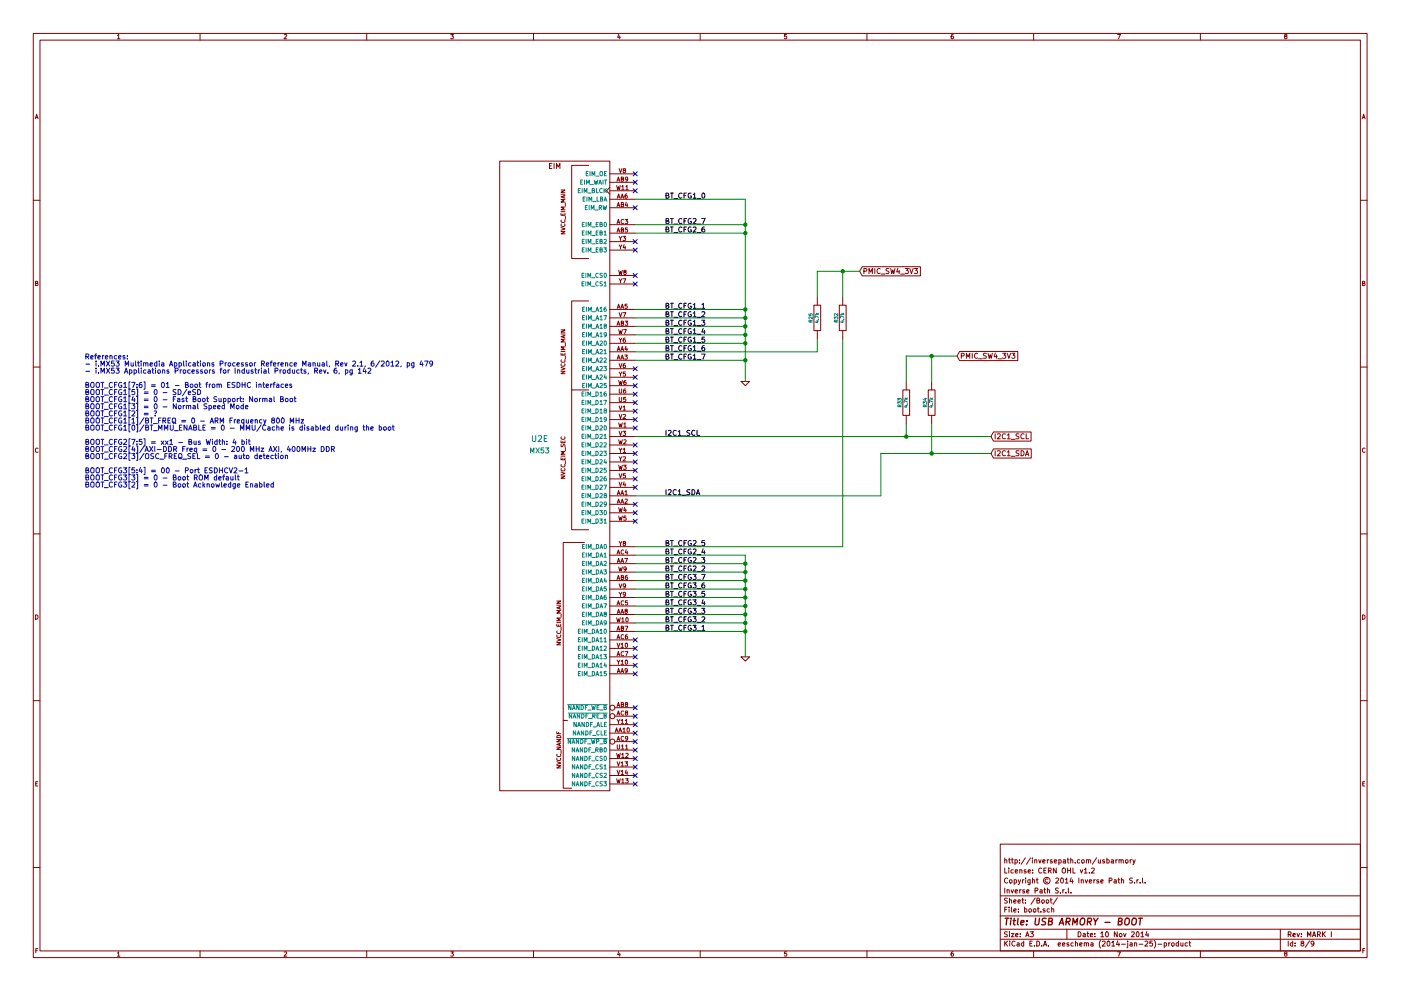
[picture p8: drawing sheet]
EESchema Schematic File Version 2
LIBS:power
LIBS:device
LIBS:transistors
LIBS:conn
LIBS:linear
LIBS:regul
LIBS:74xx
LIBS:cmos4000
LIBS:adc-dac
LIBS:memory
LIBS:xilinx
LIBS:special
LIBS:microcontrollers
LIBS:dsp
LIBS:microchip
LIBS:analog_switches
LIBS:motorola
LIBS:texas
LIBS:intel
LIBS:audio
LIBS:interface
LIBS:digital-audio
LIBS:philips
LIBS:display
LIBS:cypress
LIBS:siliconi
LIBS:opto
LIBS:atmel
LIBS:contrib
LIBS:valves
LIBS:armory
LIBS:armory-cache
EELAYER 24 0
EELAYER END
$Descr A3 16535 11693
encoding utf-8
Sheet 8 9
Title "USB ARMORY - BOOT"
Date "10 Nov 2014"
Rev "MARK I"
Comp "Inverse Path S.r.l."
Comment1 "Copyright © 2014 Inverse Path S.r.l."
Comment2 "License: CERN OHL v1.2"
Comment3 "http://inversepath.com/usbarmory"
Comment4 ""
$EndDescr
$Comp
L MX53 U?
U 5 1
P 6550 5250
AR Path="/53834030/53C625CC" Ref="U?"  Part="5" 
AR Path="/53C623ED/53C625CC" Ref="U2"  Part="5" 
F 0 "U2" H 6370 5320 70  0000 C CNN
F 1 "MX53" H 6370 5180 60  0000 C CNN
F 2 "" H 6510 5290 60  0000 C CNN
F 3 "" H 6510 5290 60  0000 C CNN
	5    6550 5250
	1    0    0    -1  
$EndComp
NoConn ~ 7500 2050
NoConn ~ 7500 2150
NoConn ~ 7500 2250
NoConn ~ 7500 2450
NoConn ~ 7500 2850
NoConn ~ 7500 2950
NoConn ~ 7500 3250
NoConn ~ 7500 3350
NoConn ~ 7500 4350
NoConn ~ 7500 4450
NoConn ~ 7500 4550
NoConn ~ 7500 4650
NoConn ~ 7500 4750
NoConn ~ 7500 4850
NoConn ~ 7500 4950
NoConn ~ 7500 5050
NoConn ~ 7500 5250
NoConn ~ 7500 5350
NoConn ~ 7500 5450
NoConn ~ 7500 5550
NoConn ~ 7500 5650
NoConn ~ 7500 5750
NoConn ~ 7500 5950
NoConn ~ 7500 6050
NoConn ~ 7500 6150
NoConn ~ 7500 7550
NoConn ~ 7500 7650
NoConn ~ 7500 7750
NoConn ~ 7500 7850
NoConn ~ 7500 7950
NoConn ~ 7500 8350
NoConn ~ 7500 8450
NoConn ~ 7500 8550
NoConn ~ 7500 8650
NoConn ~ 7500 8750
NoConn ~ 7500 8850
NoConn ~ 7500 8950
NoConn ~ 7500 9050
NoConn ~ 7500 9150
NoConn ~ 7500 9250
Wire Wire Line
	7500 4250 8800 4250
Wire Wire Line
	7500 4150 9650 4150
Text Label 7850 4150 0    60   ~ 0
BT_CFG1_6
Text Label 7850 4250 0    60   ~ 0
BT_CFG1_7
Wire Wire Line
	7500 4050 8800 4050
Text Label 7850 4050 0    60   ~ 0
BT_CFG1_5
Text Notes 1000 5750 0    60   ~ 0
References:\n- i.MX53 Multimedia Applications Processor Reference Manual, Rev 2.1, 6/2012, pg 479\n- i.MX53 Applications Processors for Industrial Products, Rev. 6, pg 142\n\nBOOT_CFG1[7:6] = 01 - Boot from ESDHC interfaces\nBOOT_CFG1[5] = 0 - SD/eSD\nBOOT_CFG1[4] = 0 - Fast Boot Support: Normal Boot\nBOOT_CFG1[3] = 0 - Normal Speed Mode\nBOOT_CFG1[2] = ?\nBOOT_CFG1[1]/BT_FREQ = 0 - ARM Frequency 800 MHz\nBOOT_CFG1[0]/BT_MMU_ENABLE = 0 - MMU/Cache is disabled during the boot\n\nBOOT_CFG2[7:5] = xx1 - Bus Width: 4 bit\nBOOT_CFG2[4]/AXI-DDR Freq = 0 - 200 MHz AXI, 400MHz DDR\nBOOT_CFG2[3]/OSC_FREQ_SEL = 0 - auto detection\n\nBOOT_CFG3[5:4] = 00 - Port ESDHCV2-1\nBOOT_CFG3[3] = 0 - Boot ROM default\nBOOT_CFG3[2] = 0 - Boot Acknowledge Enabled\n
Wire Wire Line
	7500 3950 8800 3950
Wire Wire Line
	7500 3850 8800 3850
Text Label 7850 3950 0    60   ~ 0
BT_CFG1_4
Text Label 7850 3850 0    60   ~ 0
BT_CFG1_3
Wire Wire Line
	7500 3750 8800 3750
Text Label 7850 3750 0    60   ~ 0
BT_CFG1_2
Wire Wire Line
	7500 6750 8800 6750
Text Label 7850 6750 0    60   ~ 0
BT_CFG2_2
Wire Wire Line
	7500 6850 8800 6850
Text Label 7850 6850 0    60   ~ 0
BT_CFG3_7
Wire Wire Line
	7500 6950 8800 6950
Wire Wire Line
	7500 7050 8800 7050
Wire Wire Line
	7500 7150 8800 7150
Text Label 7850 6950 0    60   ~ 0
BT_CFG3_6
Text Label 7850 7050 0    60   ~ 0
BT_CFG3_5
Text Label 7850 7150 0    60   ~ 0
BT_CFG3_4
Wire Wire Line
	7500 7250 8800 7250
Text Label 7850 7250 0    60   ~ 0
BT_CFG3_3
Wire Wire Line
	7500 7350 8800 7350
Text Label 7850 7350 0    60   ~ 0
BT_CFG3_2
Wire Wire Line
	7500 7450 8800 7450
Text Label 7850 7450 0    60   ~ 0
BT_CFG3_1
Wire Wire Line
	7500 2650 8800 2650
Wire Wire Line
	7500 2750 8800 2750
Text Label 7850 2650 0    60   ~ 0
BT_CFG2_7
Text Label 7850 2750 0    60   ~ 0
BT_CFG2_6
Wire Wire Line
	7500 6450 9950 6450
Text Label 7850 6450 0    60   ~ 0
BT_CFG2_5
$Comp
L GND #PWR085
U 1 1
P 8800 4500
F 0 "#PWR085" H 8800 4500 30  0001 C CNN
F 1 "GND" H 8800 4430 30  0001 C CNN
F 2 "" H 8800 4500 60  0000 C CNN
F 3 "" H 8800 4500 60  0000 C CNN
	1    8800 4500
	1    0    0    -1  
$EndComp
Wire Wire Line
	8800 2350 8800 4500
Connection ~ 8800 4250
Connection ~ 8800 4050
Text GLabel 10150 3200 2    60   Input ~ 0
PMIC_SW4_3V3
$Comp
L R R25
U 1 1
P 9650 3750
F 0 "R25" V 9730 3750 40  0000 C CNN
F 1 "4.7k" V 9657 3751 40  0000 C CNN
F 2 "SM0201" V 9580 3750 30  0001 C CNN
F 3 "~" H 9650 3750 30  0000 C CNN
F 4 "Vishay Draloric" V 9650 3750 60  0001 C CNN "Mfg"
F 5 "CRCW02014K70FNED" V 9650 3750 60  0001 C CNN "Mfg PN"
F 6 "1%, 50mW" V 9650 3750 60  0001 C CNN "Desc"
F 7 "Farnell" V 9650 3750 60  0001 C CNN "Supplier"
F 8 "2140150" V 9650 3750 60  0001 C CNN "Supplier PN"
	1    9650 3750
	-1   0    0    1   
$EndComp
Wire Wire Line
	10150 3200 9650 3200
Wire Wire Line
	9650 3200 9650 3500
Connection ~ 8800 3950
Connection ~ 8800 3850
Connection ~ 8800 2750
$Comp
L R R32
U 1 1
P 9950 3750
F 0 "R32" V 10030 3750 40  0000 C CNN
F 1 "4.7k" V 9957 3751 40  0000 C CNN
F 2 "SM0201" V 9880 3750 30  0001 C CNN
F 3 "~" H 9950 3750 30  0000 C CNN
F 4 "Vishay Draloric" V 9950 3750 60  0001 C CNN "Mfg"
F 5 "CRCW02014K70FNED" V 9950 3750 60  0001 C CNN "Mfg PN"
F 6 "1%, 50mW" V 9950 3750 60  0001 C CNN "Desc"
F 7 "Farnell" V 9950 3750 60  0001 C CNN "Supplier"
F 8 "2140150" V 9950 3750 60  0001 C CNN "Supplier PN"
	1    9950 3750
	-1   0    0    1   
$EndComp
Wire Wire Line
	9650 4150 9650 4000
Wire Wire Line
	9950 6450 9950 4000
Wire Wire Line
	9950 3500 9950 3200
Connection ~ 9950 3200
$Comp
L GND #PWR086
U 1 1
P 8800 7750
F 0 "#PWR086" H 8800 7750 30  0001 C CNN
F 1 "GND" H 8800 7680 30  0001 C CNN
F 2 "" H 8800 7750 60  0000 C CNN
F 3 "" H 8800 7750 60  0000 C CNN
	1    8800 7750
	1    0    0    -1  
$EndComp
Wire Wire Line
	8800 6550 8800 7750
Connection ~ 8800 7150
Connection ~ 8800 7250
Connection ~ 8800 7350
Wire Wire Line
	7500 3650 8800 3650
Text Label 7850 3650 0    60   ~ 0
BT_CFG1_1
Wire Wire Line
	7500 2350 8800 2350
Text Label 7850 2350 0    60   ~ 0
BT_CFG1_0
Connection ~ 8800 2650
Connection ~ 8800 3650
Wire Wire Line
	7500 6550 8800 6550
Text Label 7850 6550 0    60   ~ 0
BT_CFG2_4
Wire Wire Line
	7500 6650 8800 6650
Text Label 7850 6650 0    60   ~ 0
BT_CFG2_3
Connection ~ 8800 3750
Connection ~ 8800 7050
Connection ~ 8800 6650
Connection ~ 8800 6750
Connection ~ 8800 6850
Connection ~ 8800 6950
Connection ~ 8800 7450
Text GLabel 11700 5150 2    60   Input ~ 0
I2C1_SCL
Text GLabel 11700 5350 2    60   Input ~ 0
I2C1_SDA
Wire Wire Line
	7500 5150 11700 5150
Wire Wire Line
	7500 5850 10400 5850
Wire Wire Line
	10400 5850 10400 5350
Wire Wire Line
	10400 5350 11700 5350
Text Label 7850 5150 0    60   ~ 0
I2C1_SCL
Text Label 7850 5850 0    60   ~ 0
I2C1_SDA
$Comp
L R R33
U 1 1
P 10700 4750
F 0 "R33" V 10780 4750 40  0000 C CNN
F 1 "4.7k" V 10707 4751 40  0000 C CNN
F 2 "SM0201" V 10630 4750 30  0001 C CNN
F 3 "~" H 10700 4750 30  0000 C CNN
F 4 "Vishay Draloric" V 10700 4750 60  0001 C CNN "Mfg"
F 5 "CRCW02014K70FNED" V 10700 4750 60  0001 C CNN "Mfg PN"
F 6 "1%, 50mW" V 10700 4750 60  0001 C CNN "Desc"
F 7 "Farnell" V 10700 4750 60  0001 C CNN "Supplier"
F 8 "2140150" V 10700 4750 60  0001 C CNN "Supplier PN"
	1    10700 4750
	-1   0    0    1   
$EndComp
$Comp
L R R34
U 1 1
P 11000 4750
F 0 "R34" V 11080 4750 40  0000 C CNN
F 1 "4.7k" V 11007 4751 40  0000 C CNN
F 2 "SM0201" V 10930 4750 30  0001 C CNN
F 3 "~" H 11000 4750 30  0000 C CNN
F 4 "Vishay Draloric" V 11000 4750 60  0001 C CNN "Mfg"
F 5 "CRCW02014K70FNED" V 11000 4750 60  0001 C CNN "Mfg PN"
F 6 "1%, 50mW" V 11000 4750 60  0001 C CNN "Desc"
F 7 "Farnell" V 11000 4750 60  0001 C CNN "Supplier"
F 8 "2140150" V 11000 4750 60  0001 C CNN "Supplier PN"
	1    11000 4750
	-1   0    0    1   
$EndComp
Text GLabel 11300 4200 2    60   Input ~ 0
PMIC_SW4_3V3
Wire Wire Line
	11300 4200 10700 4200
Wire Wire Line
	10700 4200 10700 4500
Wire Wire Line
	11000 4200 11000 4500
Connection ~ 11000 4200
Wire Wire Line
	10700 5000 10700 5150
Connection ~ 10700 5150
Wire Wire Line
	11000 5000 11000 5350
Connection ~ 11000 5350
$EndSCHEMATC
